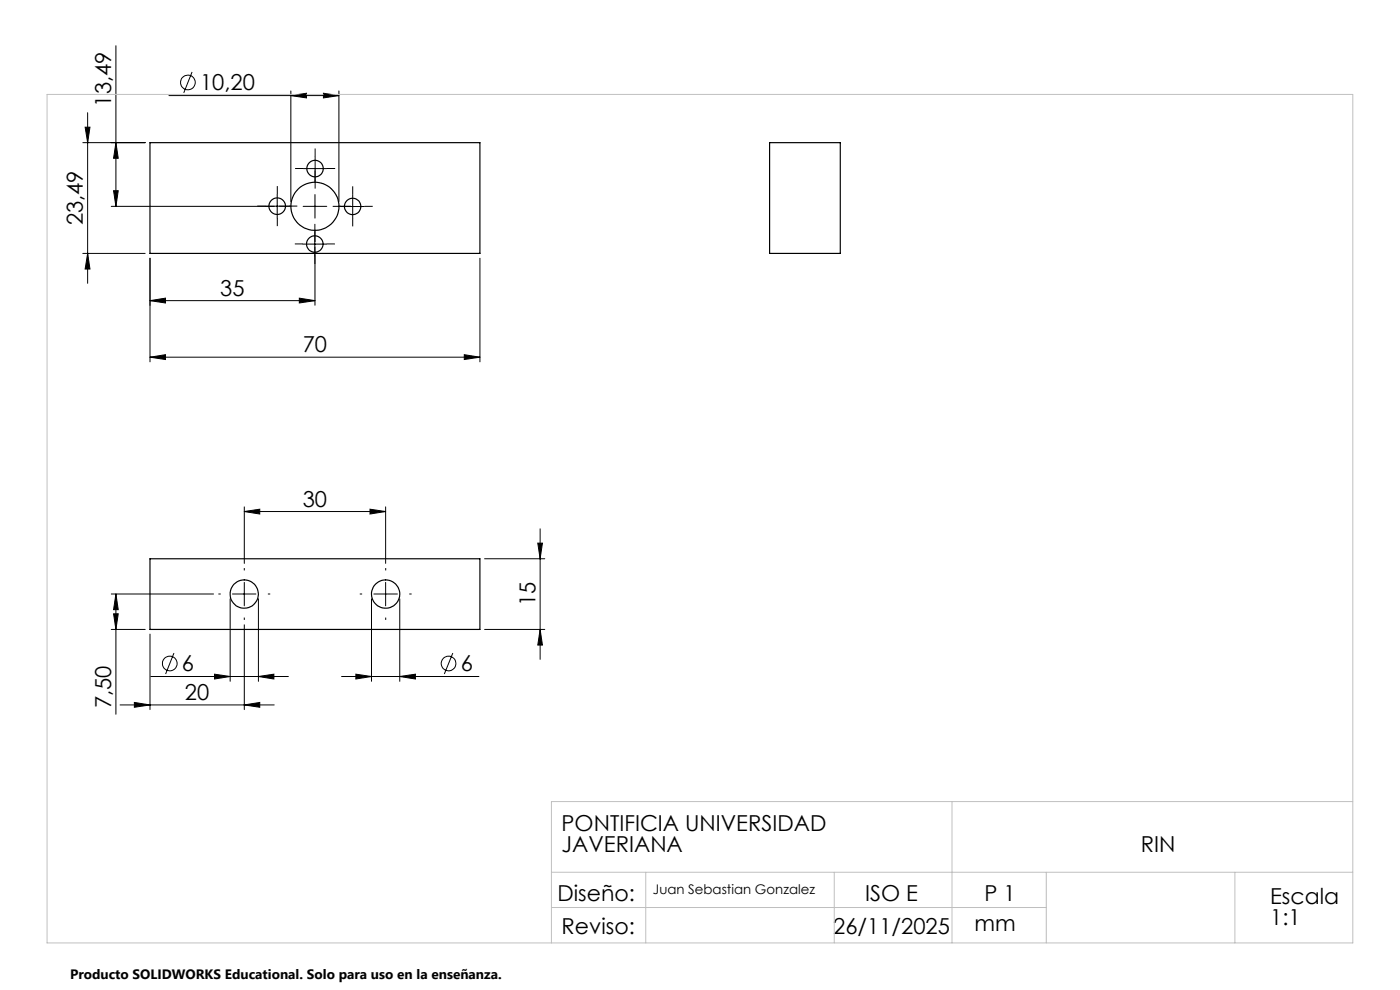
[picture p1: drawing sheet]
<svg xmlns="http://www.w3.org/2000/svg" width="297mm" height="210mm" viewBox="0 0 297 210" stroke-linecap="round" stroke-linejoin="round" font-family="sans-serif">
<g fill="none" stroke="#000" stroke-width=".25">
<path d="M31.8 30.3h70v23.5h-70zM163.3 30.3h15v23.5h-15zM31.8 118.5h70v15h-70z"/>
<circle cx="66.8" cy="35.8" r="1.75"/>
<circle cx="58.8" cy="43.7" r="1.76"/>
<circle cx="66.8" cy="51.8" r="1.75"/>
<circle cx="66.8" cy="43.8" r="5.1"/>
<circle cx="74.8" cy="43.8" r="1.74"/>
<circle cx="51.8" cy="126" r="3"/>
<circle cx="81.8" cy="126" r="3"/>
</g>
<g fill="none" stroke="#000" stroke-width=".21">
<path d="M24.6 9.7v34.1M40.7 15.3l-1.7 4.4M61.7 19.3v23.4M68.6 19.8l3.3 .5-3.3 .5zM71.9 19.3v23.4M17.6 30.3h13.2M18.1 27h1l-.5 3.3zM18.6 23.9v36.2M24.6 30.3l.5 3.3h-1zM35.8 20.3h36.1M61.7 20.3l3.3-.5v1zM64.3 35.8h5"/>
<path d="M66.9 33.3v5M17.6 53.8h13.2M18.6 53.8l.5 3.3h-1zM24.1 40.5h1l-.5 3.3zM31.8 54.8v22M58.8 41.2v5M61.3 43.7l-37.7 .1M64.3 51.8h5M64.3 43.8h5M66.8 49.3v4.9M66.8 41.3v5M66.8 52.4v12.4"/>
<path d="M72.3 43.8h5M74.8 41.3v5M101.8 54.8v22M31.8 63.8l3.3-.6v1.1zM31.8 75.8l3.3-.6v1.1zM31.8 63.8h35M31.8 75.8h70M63.5 63.2l3.3 .6-3.3 .5zM98.5 75.2l3.3 .6-3.3 .5zM51.8 108.5l3.3-.5v1zM51.8 107.5v12M51.8 108.5h30"/>
<path d="M78.5 108l3.3 .5-3.3 .5zM81.8 107.5v12M102.8 118.5h12.8M114.1 115.2h1l-.5 3.3zM114.6 112.2v27.7M23.6 133.5h7.2M23.6 126h21.7M24.1 130.2h1l-.5 3.3zM24.6 126l.5 3.3h-1zM24.6 126v25.5M31.8 134.5v16M36.9 138.5l-1.8 4.5"/>
<path d="M48.8 127v17.5M49.3 126h5M51.8 123.5v5M51.8 132.5v18M54.8 127v17.5M78.8 127v17.5M79.3 126h5M81.8 123.5v5M84.8 127v17.5M96.1 138.5l-1.8 4.5M102.8 133.5h12.8M114.6 133.5l.5 3.3h-1z"/>
<path d="M25.5 149.5h32.7M28.5 149l3.3 .5-3.3 .5zM32 143.5h29.2M45.5 143l3.3 .5-3.3 .5zM51.8 149.5l3.3-.5v1zM54.8 143.5l3.3-.5v1zM72.5 143.5h29.1M75.5 143l3.3 .5-3.3 .5zM84.8 143.5l3.3-.5v1z"/>
<circle cx="39.9" cy="17.5" r="1.56"/>
<circle cx="36" cy="140.7" r="1.55"/>
<circle cx="95.2" cy="140.7" r="1.55"/>
</g>
<g fill="none" stroke="#000" stroke-width=".21" stroke-dasharray="15.2 1.3 1.3 1.3" stroke-linecap="butt">
<path d="M64.4 35.7h-1.8M66.8 38.7v-2.6M66.9 33.2v-1.7M66.9 38.2v1.8M69.4 35.7h1.7M56.3 43.7h-1.7M58.8 41.2v-1.7M58.8 46.2v1.8M61.3 43.7h1.8M61.8 43.7h-2.6M64.3 51.7h-1.8M66.8 49.2v-1.7"/>
<path d="M66.8 54.2v1.8M66.8 48.7v2.6M69.3 51.7h1.7M71.8 43.7h2.6M72.3 43.8h-1.7M74.8 41.3v-1.8M74.8 46.3v1.7M77.3 43.8h1.8M46.8 126h-.5M51.8 121v-.5M51.8 131v.5M56.8 126h.5"/>
<path d="M76.8 126h-.5M81.8 121v-.5M81.8 131v.5M86.8 126h.5"/>
</g>
<path d="M10 20h277v180h-277zM202 170v30M287 170h-170v30M117 185h170M117 192.5h105M137 185v15M177 185v15M222 185v15M262 185v15" fill="none" stroke="#c0c0c0" stroke-width=".21"/>
<g fill="#000">
<path d="M18.6 53.8l.5 3.3h-1zM18.1 27h1l-.5 3.3zM24.1 40.5h1l-.5 3.3zM24.6 30.3l.5 3.3h-1zM114.6 133.5l.5 3.3h-1zM114.1 115.2h1l-.5 3.3z"/>
<path d="M31.8 75.8l3.3-.6v1.1zM98.5 75.2l3.3 .6-3.3 .5zM61.7 20.3l3.3-.5v1zM68.6 19.8l3.3 .5-3.3 .5zM45.5 143l3.3 .5-3.3 .5zM54.8 143.5l3.3-.5v1zM75.5 143l3.3 .5-3.3 .5zM84.8 143.5l3.3-.5v1z"/>
<path d="M63.5 63.2l3.3 .6-3.3 .5zM31.8 63.8l3.3-.6v1.1zM78.5 108l3.3 .5-3.3 .5zM51.8 108.5l3.3-.5v1zM51.8 149.5l3.3-.5v1zM28.5 149l3.3 .5-3.3 .5z"/>
<path d="M24.6 126l.5 3.3h-1zM24.1 130.2h1l-.5 3.3z"/>
</g>
<g font-size="4.7">
<text x="23.6" y="22.6" transform="rotate(-90 23.6 22.6)">13,49</text>
<text x="42.4" y="19.2">10,20</text>
<text x="17.6" y="47.8" transform="rotate(-90 17.6 47.8)">23,49</text>
<text x="46.7" y="62.7">35</text>
<text x="64.2" y="74.7">70</text>
<text x="64.2" y="107.5">30</text>
<text x="113.6" y="128.6" transform="rotate(-90 113.6 128.6)">15</text>
<text x="38.6" y="142.4">6</text>
<text x="97.7" y="142.4">6</text>
<text x="39.2" y="148.5">20</text>
<text x="23.6" y="150.2" transform="rotate(-90 23.6 150.2)">7,50</text>
<text x="119.1" y="176.3">PONTIFICIA UNIVERSIDAD</text>
<text x="119.1" y="180.8">JAVERIANA</text>
<text x="242" y="180.8">RIN</text>
<text x="118.3" y="191.1">Diseño:</text>
<text x="183.5" y="191.1">ISO E</text>
<text x="208.9" y="191.1">P 1</text>
<text x="269.5" y="191.8">Escala</text>
<text x="206.8" y="197.4">mm</text>
<text x="269.5" y="196.3">1:1</text>
<text x="119.1" y="198.2">Reviso:</text>
<text x="176.8" y="198.2">26/11/2025</text>
</g>
<text font-size="2.9" x="14.9" y="207.6">Producto SOLIDWORKS Educational. Solo para uso en la enseñanza.</text>
<text font-size="2.8" x="138.5" y="189.7">Juan Sebastian Gonzalez</text>
</svg>
